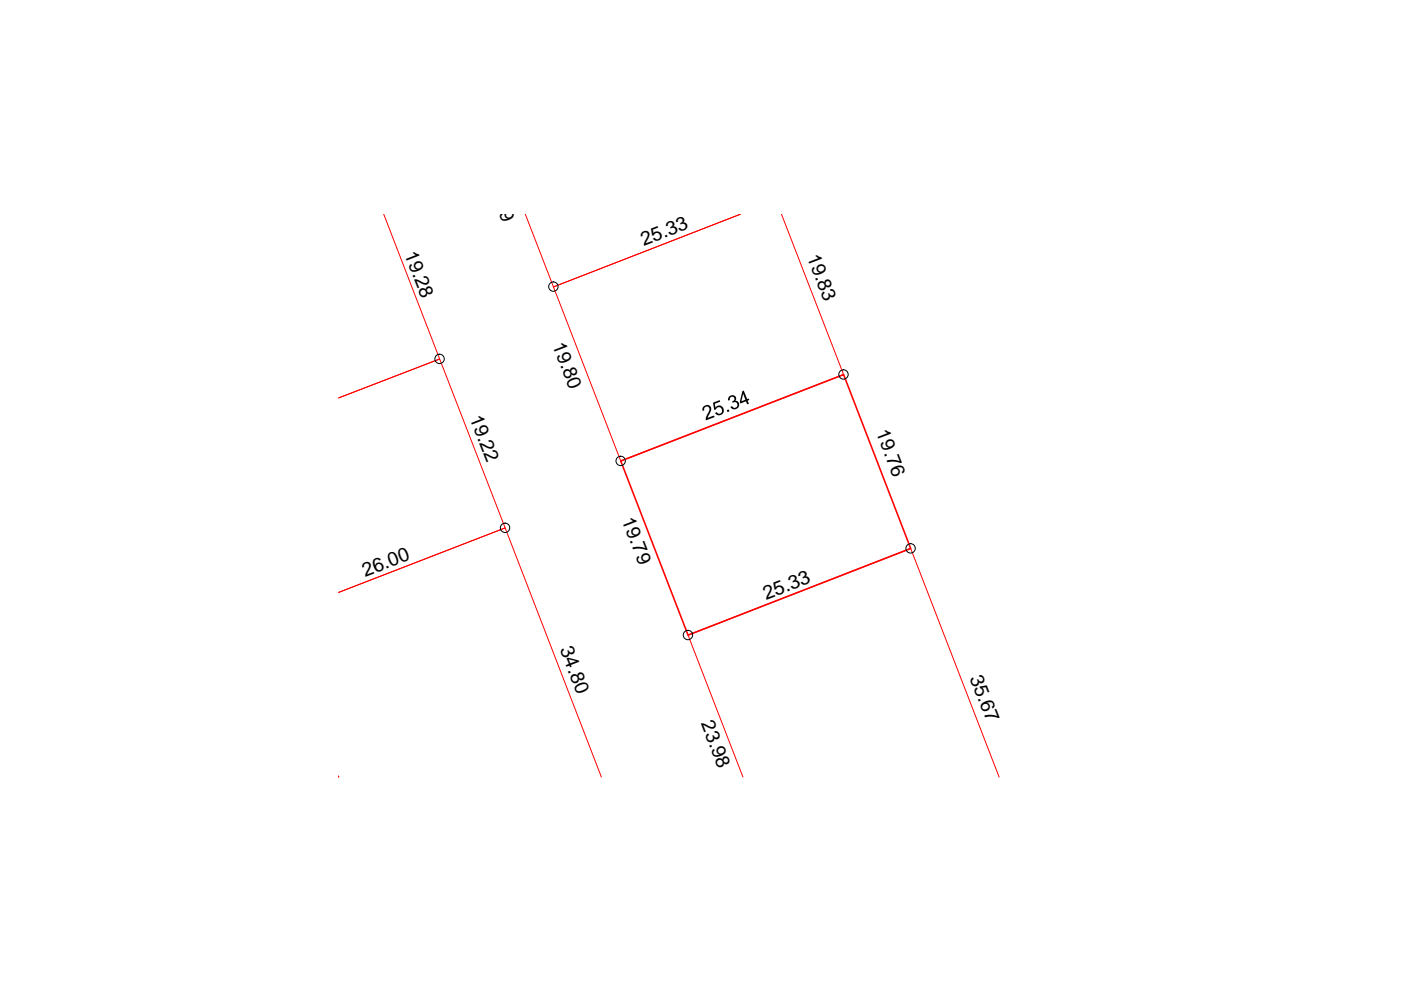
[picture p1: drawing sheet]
<svg xmlns="http://www.w3.org/2000/svg" width="297mm" height="210mm" viewBox="0 0 297 210" stroke-linecap="round" stroke-linejoin="round" font-family="sans-serif">
<path d="M81.4 45.4l11.8 30.7-21.4 8.3 21.4-8.3 13.9 35.8-35.3 13.7 35.3-13.7 20.4 52.9M111.4 45.4l5.9 15.4 39.7-15.4-39.7 15.4 14.3 36.9 47.3-18.3-13.2-34M71.8 164.8h.1M157.5 164.8l-11.6-30.1 47.2-18.4 18.7 48.5" fill="none" stroke="#f00" stroke-width=".21"/>
<path d="M131.6 97.7l47.3-18.3 14.2 36.9-47.2 18.4z" fill="none" stroke="#f00" stroke-width=".34"/>
<g fill="none" stroke="#000" stroke-width=".21">
<circle cx="93.2" cy="76.1" r=".99"/>
<circle cx="117.3" cy="60.8" r=".99"/>
<circle cx="178.8" cy="79.4" r=".99"/>
<circle cx="131.6" cy="97.7" r=".99"/>
<circle cx="107.1" cy="111.9" r=".99"/>
<circle cx="193.1" cy="116.3" r=".99"/>
<circle cx="145.9" cy="134.6" r=".99"/>
</g>
<g fill="#000">
<path d="M149.2 86.1l.9-.2 .6 .5 .1 .6-.8 1.6 1.4-.5 .1 .3-1.9 .7v-.5l.7-1.4 .1-.6-.2-.4h-.6l-.3 .3 .1 .5-.4 .1-.1-.5zM151.2 85.4l1.4-.6 .1 .4-1.1 .4 .1 .8 .6-.4h.4l.5 .3 .2 .4 .1 .5-.4 .6-.9 .3-.4-.3-.2-.3 .4-.1 .3 .3 .6-.1 .2-.3v-.4l-.3-.5-.4-.1-.4 .1-.2 .4-.4 .1zM154.1 87l.4-.2 .1 .4-.3 .2zM154.6 84.1l.6-.3 .7 .2 .2 .7-.2 .3 .6 .1 .2 .5v.4l-.3 .5-.5 .3h-.5l-.5-.4 .3-.3 .3 .3h.5l.3-.2v-.5l-.3-.4-.7 .1-.1-.3 .3-.1 .2-.4-.3-.5-.5 .1-.2 .3 .1 .3-.4 .1v-.5z"/>
<path d="M157.4 82.9l.3-.1 .7 1.8 .4-.1 .1 .3-.4 .2 .3 .6-.4 .1-.2-.6-1.2 .5-.2-.4zM157.6 83.5l-.4 1.6 .8-.3z"/>
</g>
<g font-size="4.1">
<text x="102.9" y="37.7" transform="rotate(69 102.9 37.7)">19.79</text>
<text x="85.7" y="53.8" transform="rotate(69 85.7 53.8)">19.28</text>
<text x="136.5" y="52.1" transform="rotate(-21 136.5 52.1)">25.33</text>
<text x="171.1" y="54.4" transform="rotate(69 171.1 54.4)">19.83</text>
<text x="117.1" y="73.1" transform="rotate(69 117.1 73.1)">19.80</text>
<text x="99.5" y="88.6" transform="rotate(69 99.5 88.6)">19.22</text>
<text x="185.7" y="91.7" transform="rotate(69 185.7 91.7)">19.76</text>
<text x="131.8" y="110.3" transform="rotate(69 131.8 110.3)">19.79</text>
<text x="77.4" y="122.3" transform="rotate(-21 77.4 122.3)">26.00</text>
<text x="162.4" y="127.3" transform="rotate(-21 162.4 127.3)">25.33</text>
<text x="118.7" y="137.7" transform="rotate(69 118.7 137.7)">34.80</text>
<text x="205.6" y="143.7" transform="rotate(69 205.6 143.7)">35.67</text>
<text x="148.6" y="153.4" transform="rotate(69 148.6 153.4)">23.98</text>
</g>
</svg>
